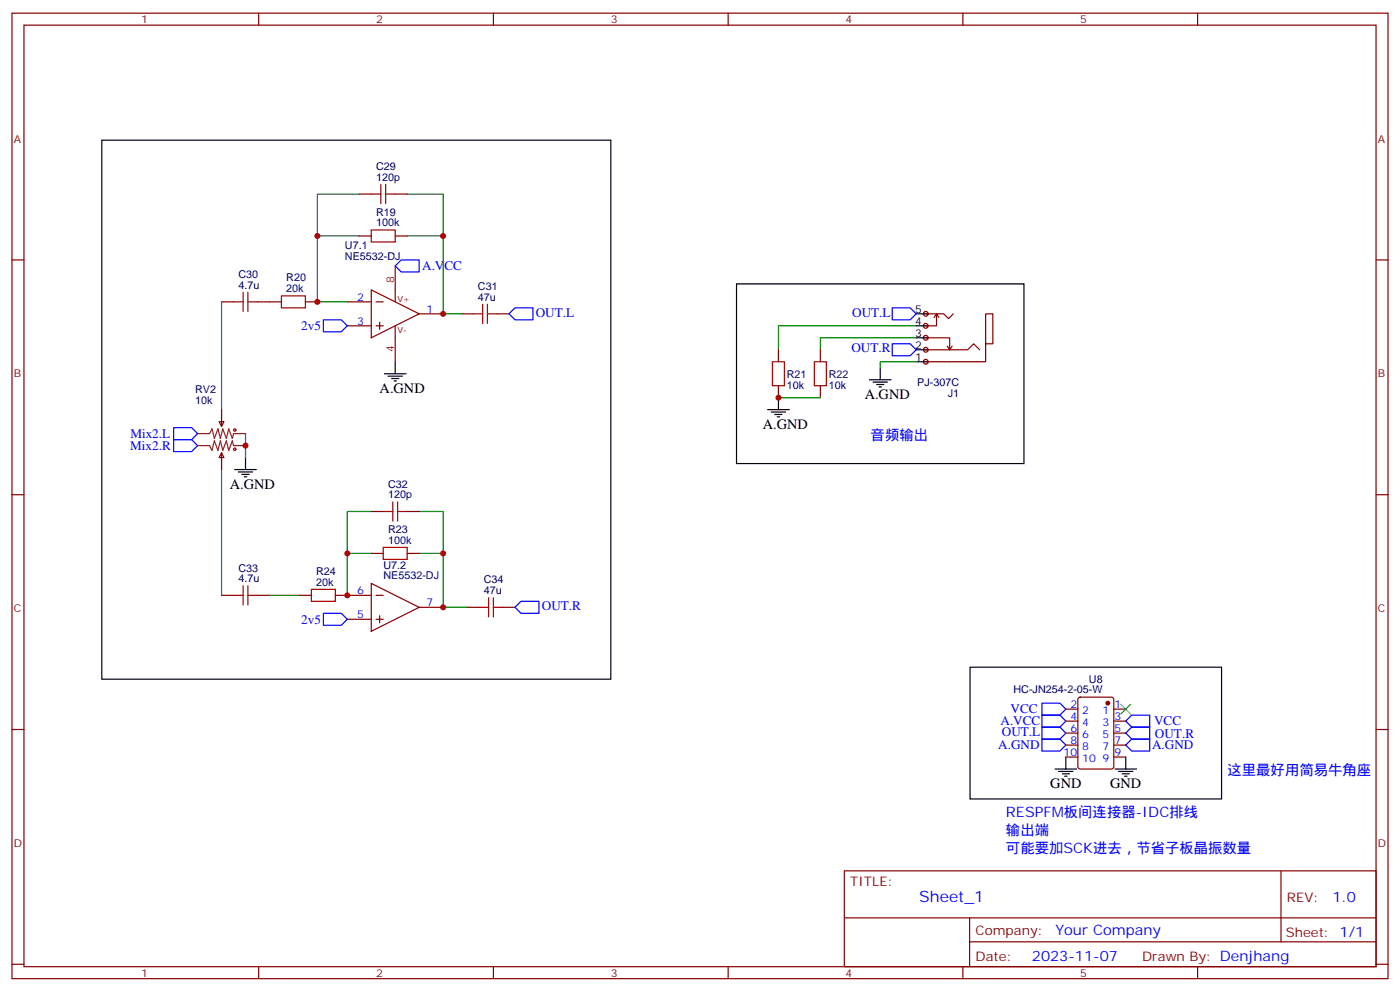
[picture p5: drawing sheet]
<svg xmlns="http://www.w3.org/2000/svg" width="412mm" height="292mm" viewBox="0 0 412 292" stroke-linecap="round" stroke-linejoin="round" font-family="sans-serif">
<g fill="none" stroke="#870000" stroke-width=".35">
<path d="M3.5 3.9h405.4v284.3h-405.4zM7.1 7.4h398.2v277.3h-398.2zM76.2 3.9v3.5M145.3 3.9v3.5M214.5 3.9v3.5M283.6 3.9v3.5M352.8 3.9v3.5M3.5 76.6h3.6M405.3 76.6h3.6M229.3 103v3.5M229.3 113.6v3.5M241.7 103v3.5"/>
<path d="M241.7 113.6v3.5M3.5 145.7h3.6M405.3 145.7h3.6M3.5 214.8h3.6M405.3 214.8h3.6M248.7 256.5h156.6v28.2h-156.6zM377.3 256.5v20.9M248.7 270.3h156.5M285.6 277.4h119.6M285.6 270.3v14.1M3.5 284h3.6M76.2 284.7v3.5"/>
<path d="M145.3 284.7v3.5M214.5 284.7v3.5M283.6 284.7v3.5M352.8 284.7v3.5M405.3 284h3.6"/>
</g>
<path d="M217 83.6h84.6v52.9h-84.6zM229.3 117.1v3.6M226.1 120.7h6.4M227.2 121.4h4.2M228.2 122.1h2.2M229 122.8h.7" fill="none" stroke="#000" stroke-width=".35"/>
<path d="M269.9 99.5h-28.2v3.5M269.9 96h-40.6v7" fill="none" stroke="#008700" stroke-width=".35"/>
<path d="M227.5 106.5h3.6v7.1h-3.6zM239.9 106.5h3.5v7.1h-3.5z" fill="none" stroke="#a10000" stroke-width=".35"/>
<g fill="#f0f0f0" stroke="#870000" stroke-width=".35">
<circle cx="272.7" cy="92.4" r=".71"/>
<circle cx="272.7" cy="96" r=".71"/>
<circle cx="272.7" cy="99.5" r=".71"/>
<circle cx="272.7" cy="103" r=".71"/>
<circle cx="272.7" cy="106.5" r=".71"/>
</g>
<g fill="none" stroke="#000" stroke-width=".35">
<path d="M30 41.3h149.9v158.7h-149.9zM269.9 99.5h3.5M269.9 96h3.5M269.9 92.4h3.5M113.2 110.1h6.4M114.3 110.8h4.2M115.4 111.5h2.1M116.1 112.2h.7M116.4 106.5v3.6M256.1 111.8h6.4M257.2 112.5h4.2M258.2 113.2h2.1"/>
<path d="M258.9 113.9h.7M259.3 108.3v3.5M269.9 106.5h3.5M269.9 103h3.5M69.1 138.3h6.4M70.2 139h4.2M71.3 139.7h2.1M72.3 134.8v3.5M72 140.4h.7M285.8 196.5h74v38.8h-74zM310.8 226.5h6.3M311.9 227.2h4.2"/>
<path d="M312.9 227.9h2.1M313.6 228.6h.7M314 223v3.5M328.4 226.5h6.4M329.5 227.2h4.2M330.6 227.9h2.1M331.3 228.6h.7M331.6 223v3.5"/>
</g>
<g fill="none" stroke="#870000" stroke-width=".35">
<path d="M105.8 57.2h3.6M116.4 57.2h3.5M105.8 69.5h3.6M116.4 69.5h3.5M65.3 88.9h3.5M75.8 88.9h7.1M90 88.9h3.5M102.3 88.9h7.1M102.3 96h7.1M109.4 85.4l14.1 7-14.1 7.1zM110.8 88.9h2.1M110.8 96h2.1"/>
<path d="M111.8 94.9v2.1M116.4 85.4v3.5M116.4 96v3.5M123.5 92.4h7M135.8 92.4h3.5M146.4 92.4h3.5M272.7 99.5h7.1v3.5M272.7 92.4h5.3l1.4 1.4 1.4-1.4M275.9 92.4v3.6h-3.2M275.9 92.4l.7 1.1M275.9 92.4l-.7 1.1M272.7 103h12.3l1.8-1.8 1.8 1.8"/>
<path d="M279 102l.8 1M280.5 102l-.7 1M290.3 101.2v-8.8h2.2v8.8h-2.2v5.3h-17.6M64.6 124.2h1.4l-.7 1.4zM65.3 133.4l.7 1.4h-1.4zM65.3 120.7v4.9M65.3 133.4v4.9M109.4 150.6h3.5M119.9 150.6h3.6M65.3 175.3h3.5M75.8 175.3h3.6M88.2 175.3h3.5"/>
<path d="M98.8 175.3h10.6M109.4 171.8l14.1 7.1-14.1 7zM109.4 163h3.5M110.8 175.3h2.1M119.9 163h3.6M123.5 178.9h7M137.6 178.9h3.5M148.2 178.9h3.5M102.3 182.4h7.1M110.8 182.4h2.1M111.8 181.3v2.1M314 208.8h3.5"/>
<path d="M314 212.4h3.5M314 219.4h3.5M314 215.9h3.5M317.7 205.5l.5-.2h9.2l.6 .4 .1 20.1-.5 .6-9.4 .1-.6-.5-.1-20zM328.1 208.8h3.5M328.1 212.4h3.5M328.1 219.4h3.5M328.1 215.9h3.5M314 223h3.5M328.1 223h3.5"/>
</g>
<g fill="none" stroke="#00f" stroke-width=".35">
<path d="M116.4 78.3l1.8-1.7h5.3v3.5h-5.3zM95.2 94.2h5.3l1.8 1.8-1.8 1.7h-5.3zM151.7 90.7h5.3v3.5h-5.3l-1.8-1.8zM262.8 90.7h5.3l1.8 1.7-1.8 1.8h-5.3zM262.8 101.2h5.3l1.8 1.8-1.8 1.8h-5.3zM51.2 129.5h5.2l1.8 1.7-1.8 1.8h-5.2zM51.2 125.9h5.2l1.8 1.8-1.8 1.8h-5.2zM153.5 177.1h5.2v3.5h-5.2l-1.8-1.7zM95.2 180.6h5.3l1.8 1.8-1.8 1.8h-5.3zM306.9 214.1h5.3l1.8 1.8-1.8 1.8h-5.3zM306.9 210.6h5.3l1.8 1.8-1.8 1.7h-5.3zM306.9 207.1h5.3l1.8 1.7-1.8 1.8h-5.3z"/>
<path d="M306.9 217.7h5.3l1.8 1.7-1.8 1.8h-5.3zM333.4 210.6h5.3v3.5h-5.3l-1.8-1.7zM333.4 214.1h5.3v3.6h-5.3l-1.8-1.8zM333.4 217.7h5.3v3.5h-5.3l-1.8-1.8z"/>
</g>
<g fill="none" stroke="#008700" stroke-width=".35">
<path d="M105.8 57.2h-12.3v12.3M119.9 57.2h10.6v12.3M105.8 69.5h-12.3v19.4h8.8M119.9 69.5h10.6v22.9h5.3M65.3 88.9v31.8M229.3 117.1h12.4M269.9 106.5h-10.6v1.8M65.3 138.3v37M72.3 127.7v7.1M109.4 150.6h-7.1v24.7M123.5 150.6h7v12.4M79.4 175.3h8.8"/>
<path d="M102.3 163h7.1M123.5 163h7v15.9h7.1"/>
</g>
<g fill="none" stroke="#a10000" stroke-width=".35">
<path d="M109.4 57.2h2.8M112.2 54.3v5.7M113.6 57.2h2.8M113.6 54.3v5.7M109.4 67.7h7v3.6h-7zM68.8 88.9h2.8M71.6 86.1v5.6M73 88.9h2.8M73 86.1v5.6M82.9 87.1h7.1v3.6h-7.1zM139.3 92.4h2.9M142.2 89.6v5.6"/>
<path d="M143.6 92.4h2.8M143.6 89.6v5.6M112.9 150.6h2.8M115.7 147.8v5.7M117.1 150.6h2.8M117.1 147.8v5.7M68.8 175.3h2.8M71.6 172.5v5.7M73 172.5v5.7M73 175.3h2.8M91.7 173.6h7.1v3.5h-7.1zM112.9 161.2h7v3.5h-7z"/>
<path d="M141.1 178.9h2.8M143.9 176v5.7M145.3 178.9h2.9M145.3 176v5.7"/>
<circle cx="69.1" cy="126.6" r=".35"/>
<circle cx="69.1" cy="132.3" r=".35"/>
</g>
<path d="M116.4 78.3v7.1M116.4 99.5v7" fill="none" stroke="#f00" stroke-width=".35"/>
<path d="M58.2 127.7h3.5l.7-1.4 .7 2.8 1.1-2.8 .7 2.8 .7-2.8 1.1 2.8 .7-2.8 1 2.8 .4-1.4h3.5M58.2 131.2h3.5l.7 1.4 .7-2.8 1.1 2.8 .7-2.8 .7 2.8 1.1-2.8 .7 2.8 1-2.8 .4 1.4h3.5" fill="none" stroke="#8c2424" stroke-width=".35"/>
<circle cx="326.3" cy="207.1" r=".53" fill="#870000" stroke="#870000" stroke-width=".35"/>
<path d="M330.2 207.4l2.8 2.9M333 207.4l-2.8 2.9" fill="none" stroke="#3c3" stroke-width=".35"/>
<g fill="#c00">
<circle cx="229.3" cy="117.1" r=".88"/>
<circle cx="93.5" cy="88.9" r=".88"/>
<circle cx="102.3" cy="163" r=".88"/>
<circle cx="130.5" cy="163" r=".88"/>
<circle cx="130.5" cy="178.9" r=".88"/>
<circle cx="102.3" cy="175.3" r=".88"/>
<circle cx="130.5" cy="69.5" r=".88"/>
<circle cx="93.5" cy="69.5" r=".88"/>
<circle cx="130.5" cy="92.4" r=".88"/>
<circle cx="72.3" cy="131.2" r=".88"/>
</g>
<text font-size="4.6" fill="#00f" x="270.8" y="265.5">Sheet_1</text>
<g font-size="4.2">
<text x="111.8" y="115.7">A.GND</text>
<text x="254.7" y="117.5">A.GND</text>
<text x="224.7" y="126.3">A.GND</text>
<text x="67.7" y="143.9">A.GND</text>
<text x="309.4" y="232.1">GND</text>
<text x="327" y="232.1">GND</text>
</g>
<g font-size="4.2" fill="#00f">
<text x="256.5" y="129.5">音频输出</text>
<text x="361.6" y="228.2">这里最好用简易牛角座</text>
<text x="296.3" y="245.9">输出端</text>
<text x="296.3" y="240.6">RESPFM板间连接器-IDC排线</text>
<text x="296.3" y="251.2">可能要加SCK进去，节省子板晶振数量</text>
<text x="392.5" y="265.7">1.0</text>
<text x="310.9" y="275.3">Your Company</text>
<text x="304" y="283.1">2023-11-07</text>
</g>
<g font-size="3.9" fill="#00f">
<text x="124.4" y="79.5">A.VCC</text>
<text x="157.8" y="93.3">OUT.L</text>
<text x="251" y="93.3">OUT.L</text>
<text x="88.7" y="97.2">2v5</text>
<text x="250.8" y="103.8">OUT.R</text>
<text x="38.4" y="128.9">Mix2.L</text>
<text x="38.4" y="132.5">Mix2.R</text>
<text x="159.6" y="179.7">OUT.R</text>
<text x="88.7" y="183.7">2v5</text>
<text x="294.7" y="213.6">A.VCC</text>
<text x="297.7" y="210.1">VCC</text>
<text x="340" y="213.6">VCC</text>
<text x="294.1" y="220.7">A.GND</text>
<text x="295.1" y="216.8">OUT.L</text>
<text x="339.4" y="220.7">A.GND</text>
<text x="340.2" y="217.2">OUT.R</text>
</g>
<g font-size="3.9" fill="#800">
<text x="250.5" y="261.1">TITLE:</text>
<text x="379.1" y="265.7">REV:</text>
<text x="287.4" y="275.3">Company:</text>
<text x="378.7" y="275.9">Sheet: 1/1</text>
<text x="287.4" y="282.9">Date:</text>
<text x="336.4" y="283">Drawn By: Denjhang</text>
</g>
<g font-size="3.2" fill="#800">
<text x="41.6" y="6.9">1</text>
<text x="110.8" y="6.9">2</text>
<text x="179.9" y="6.9">3</text>
<text x="249.1" y="6.9">4</text>
<text x="318.2" y="6.9">5</text>
<text x="4.1" y="42">A</text>
<text x="405.9" y="42">A</text>
<text x="4.1" y="111.1">B</text>
<text x="405.9" y="111.1">B</text>
<text x="4.1" y="180.3">C</text>
<text x="405.9" y="180.3">C</text>
<text x="4.1" y="249.4">D</text>
<text x="405.9" y="249.4">D</text>
<text x="41.6" y="287.7">1</text>
<text x="110.8" y="287.7">2</text>
<text x="179.9" y="287.7">3</text>
<text x="249.1" y="287.7">4</text>
<text x="318.2" y="287.7">5</text>
</g>
<g font-size="3.2" fill="#000080">
<text x="110.8" y="53.3">120p</text>
<text x="110.8" y="50.1">C29</text>
<text x="110.8" y="63.5">R19</text>
<text x="110.8" y="66.7">100k</text>
<text x="101.6" y="76.6">NE5532-DJ</text>
<text x="101.6" y="73.4">U7.1</text>
<text x="70.2" y="81.9">C30</text>
<text x="84.3" y="82.9">R20</text>
<text x="70.2" y="85">4.7u</text>
<text x="84.3" y="86.1">20k</text>
<text x="140.8" y="88.5">47u</text>
<text x="140.8" y="85.3">C31</text>
<text x="231.8" y="111.2">R21</text>
<text x="244.1" y="111.2">R22</text>
<text x="270.2" y="113.8">PJ-307C</text>
<text x="57.5" y="118.9">10k</text>
<text x="57.5" y="115.7">RV2</text>
<text x="231.8" y="114.4">10k</text>
<text x="244.1" y="114.4">10k</text>
<text x="279.2" y="116.9">J1</text>
<text x="114.3" y="143.6">C32</text>
<text x="114.3" y="146.8">120p</text>
<text x="114.3" y="160.2">100k</text>
<text x="114.3" y="157">R23</text>
<text x="112.9" y="167.5">U7.2</text>
<text x="70.2" y="171.4">4.7u</text>
<text x="70.2" y="168.3">C33</text>
<text x="93.1" y="172.5">20k</text>
<text x="93.1" y="169.3">R24</text>
<text x="112.9" y="170.7">NE5532-DJ</text>
<text x="142.5" y="171.8">C34</text>
<text x="142.5" y="175">47u</text>
<text x="320.8" y="201.1">U8</text>
<text x="298.5" y="204.2">HC-JN254-2-05-W</text>
</g>
<g font-size="3.2" fill="#f00">
<text x="116.1" y="83.3" transform="rotate(-90 116.1 83.3)">8</text>
<text x="116.1" y="103.6" transform="rotate(-90 116.1 103.6)">4</text>
</g>
<g font-size="3.2" fill="#00f">
<text x="105.2" y="88.5">2</text>
<text x="105.2" y="95.6">3</text>
<text x="125.6" y="92.1">1</text>
<text x="105.2" y="175">6</text>
<text x="125.6" y="178.5">7</text>
<text x="105.2" y="182">5</text>
<text x="315.3" y="208.5">2</text>
<text x="328.3" y="208.5">1</text>
<text x="315.3" y="215.5">6</text>
<text x="315.3" y="212">4</text>
<text x="318.8" y="213.8">4</text>
<text x="318.8" y="210.3">2</text>
<text x="324.8" y="210.3">1</text>
<text x="324.8" y="213.8">3</text>
<text x="328.3" y="212">3</text>
<text x="328.3" y="215.5">5</text>
<text x="315.3" y="219.1">8</text>
<text x="318.8" y="220.8">8</text>
<text x="318.8" y="217.3">6</text>
<text x="324.8" y="217.3">5</text>
<text x="324.8" y="220.8">7</text>
<text x="328.3" y="219.1">7</text>
<text x="313.3" y="222.6">10</text>
<text x="318.8" y="224.4">10</text>
<text x="324.8" y="224.4">9</text>
<text x="328.3" y="222.6">9</text>
</g>
<g font-size="3.2">
<text x="269.6" y="95.6">4</text>
<text x="269.6" y="92.1">5</text>
<text x="269.6" y="99.1">3</text>
<text x="269.6" y="106.2">1</text>
<text x="269.6" y="102.7">2</text>
</g>
<g font-size="2.5" fill="#800">
<text x="117.1" y="88.9">V+</text>
<text x="117.1" y="98.1">V-</text>
</g>
</svg>
